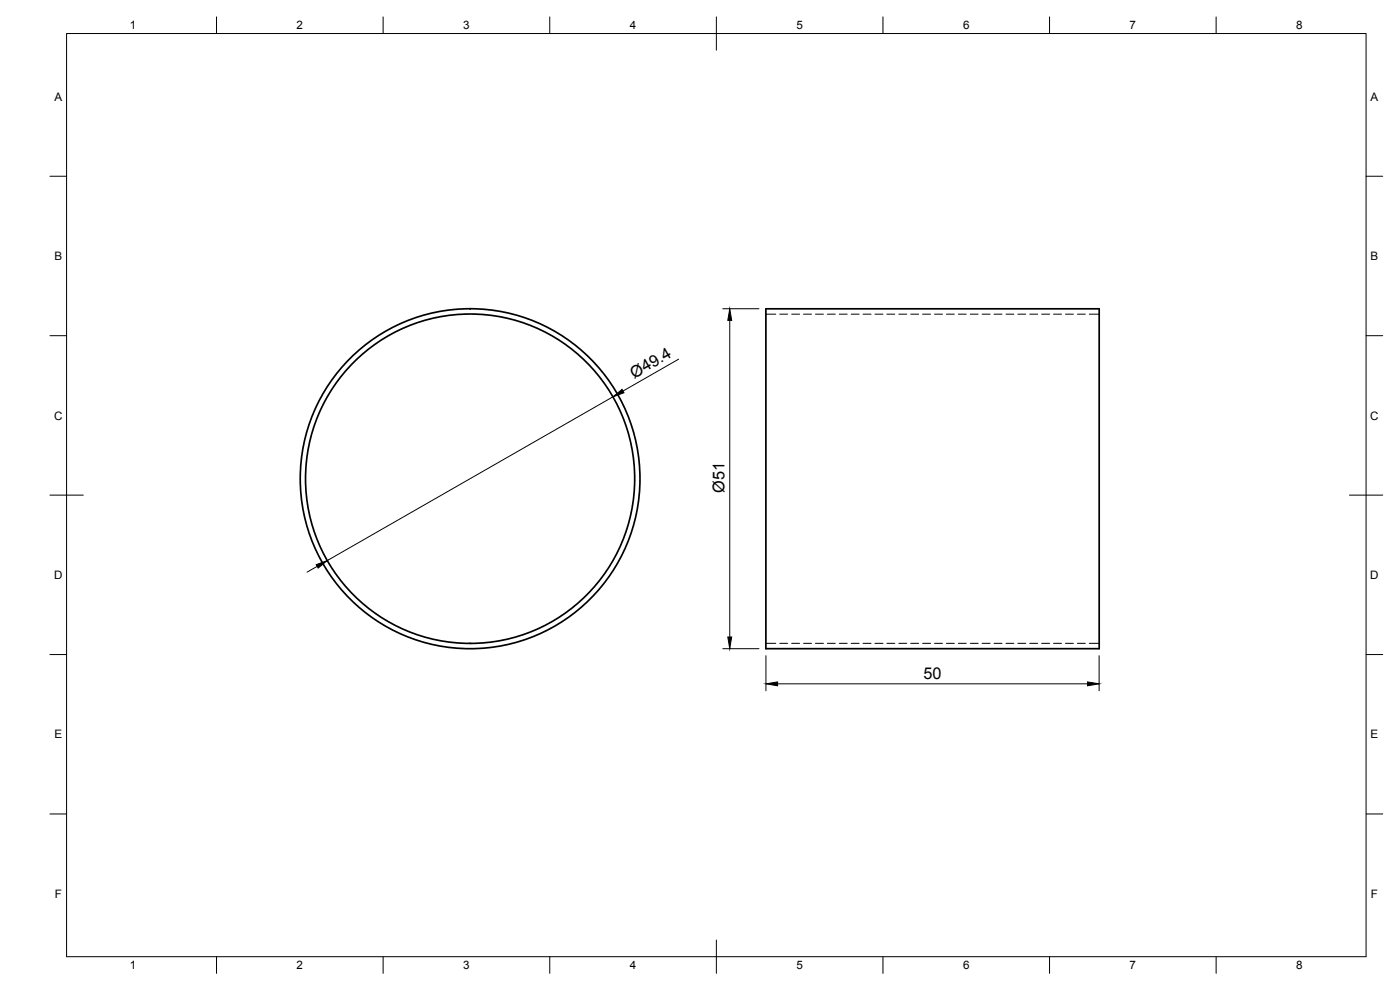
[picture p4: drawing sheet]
<svg xmlns="http://www.w3.org/2000/svg" width="420mm" height="297mm" viewBox="0 0 420 297" stroke-linecap="round" stroke-linejoin="round" font-family="sans-serif">
<!-- layer: Visible -->
<g fill="none" stroke="#000" stroke-width=".51">
<path d="M229.8 92.7h100.1v101.9h-100.1z"/>
<circle cx="141.1" cy="143.6" r="49.4"/>
<circle cx="141.1" cy="143.6" r="51"/>
</g>
<!-- layer: Hidden -->
<g fill="none" stroke="#000" stroke-width=".3">
<path d="M229.8 94.3h3M234 94.3h2.4M237.6 94.3h2.4M241.2 94.3h2.3M244.7 94.3h2.4M248.3 94.3h2.4M251.9 94.3h2.4M255.5 94.3h2.3M259 94.3h2.4M262.6 94.3h2.4M266.2 94.3h2.3M269.7 94.3h2.4"/>
<path d="M273.3 94.3h2.4M276.9 94.3h2.4M280.5 94.3h2.4M284 94.3h2.4M287.6 94.3h2.4M291.2 94.3h2.4M294.7 94.3h2.4M298.3 94.3h2.4M301.9 94.3h2.4M305.5 94.3h2.3M309.1 94.3h2.3M312.6 94.3h2.4"/>
<path d="M316.2 94.3h2.4M319.8 94.3h2.3M323.3 94.3h2.4M326.9 94.3h3M229.8 193h3M234 193h2.4M237.6 193h2.4M241.2 193h2.3M244.7 193h2.4M248.3 193h2.4M251.9 193h2.4M255.5 193h2.3"/>
<path d="M259 193h2.4M262.6 193h2.4M266.2 193h2.3M269.7 193h2.4M273.3 193h2.4M276.9 193h2.4M280.5 193h2.4M284 193h2.4M287.6 193h2.4M291.2 193h2.4M294.7 193h2.4M298.3 193h2.4"/>
<path d="M301.9 193h2.4M305.5 193h2.3M309.1 193h2.3M312.6 193h2.4M316.2 193h2.4M319.8 193h2.3M323.3 193h2.4M326.9 193h3"/>
</g>
<!-- layer: BORDER -->
<g fill="none" stroke="#000" stroke-width=".3">
<path d="M20 10.1h390v276.9h-390zM65 5.1v5M115 5.1v5M165 5.1v5M215 5.1v10M265 5.1v5M315 5.1v5M365 5.1v5M15 52.9h5M410 52.9h5M15 100.7h5M410 100.7h5"/>
<path d="M15 148.6h10M405 148.6h10M15 196.4h5M410 196.4h5M15 244.2h5M410 244.2h5M65 287v5M115 287v5M165 287v5M215 282.1v9.9M265 287v5M315 287v5"/>
<path d="M365 287v5"/>
</g>
<!-- layer: FD_Dimensions -->
<path d="M216.9 92.6h10.9M219 96.1v95M183.9 119.1l-85.7 49.1M203.7 107.8l-16.7 9.5M95.2 169.9l-3.1 1.8M216.9 194.6h10.9M229.9 196.7v10.6M329.9 196.7v10.6M233.4 205.2h93" fill="none" stroke="#000" stroke-width=".3"/>
<path d="M219 92.6l.6 3.5h-1.2zM183.9 119.1l2.8-2.3 .6 1zM94.9 169.4l3.3-1.2-2.7 2.2zM218.4 191.1h1.2l-.6 3.5zM229.9 205.2l3.5-.6v1.2zM326.4 204.6l3.5 .6-3.5 .6z" fill="#000" stroke="#000" stroke-width=".3"/>
<g font-size="4.9">
<text x="190.3" y="113.6" transform="rotate(-30 190.3 113.6)">Ø49.4</text>
<text x="217.5" y="147.9" transform="rotate(-90 217.5 147.9)">Ø51</text>
<text x="277.2" y="203.7">50</text>
</g>
<g font-size="3.5">
<text x="39" y="8.8">1</text>
<text x="89" y="8.8">2</text>
<text x="139" y="8.8">3</text>
<text x="189" y="8.8">4</text>
<text x="239" y="8.8">5</text>
<text x="289" y="8.8">6</text>
<text x="339" y="8.8">7</text>
<text x="389" y="8.8">8</text>
<text x="16.3" y="30.2">A</text>
<text x="411.3" y="30.2">A</text>
<text x="16.3" y="78">B</text>
<text x="411.3" y="78">B</text>
<text x="16.2" y="125.9">C</text>
<text x="411.2" y="125.9">C</text>
<text x="16.2" y="173.7">D</text>
<text x="411.2" y="173.7">D</text>
<text x="16.3" y="221.6">E</text>
<text x="411.3" y="221.6">E</text>
<text x="16.4" y="269.4">F</text>
<text x="411.4" y="269.4">F</text>
<text x="39" y="290.8">1</text>
<text x="89" y="290.8">2</text>
<text x="139" y="290.8">3</text>
<text x="189" y="290.8">4</text>
<text x="239" y="290.8">5</text>
<text x="289" y="290.8">6</text>
<text x="339" y="290.8">7</text>
<text x="389" y="290.8">8</text>
</g>
</svg>
